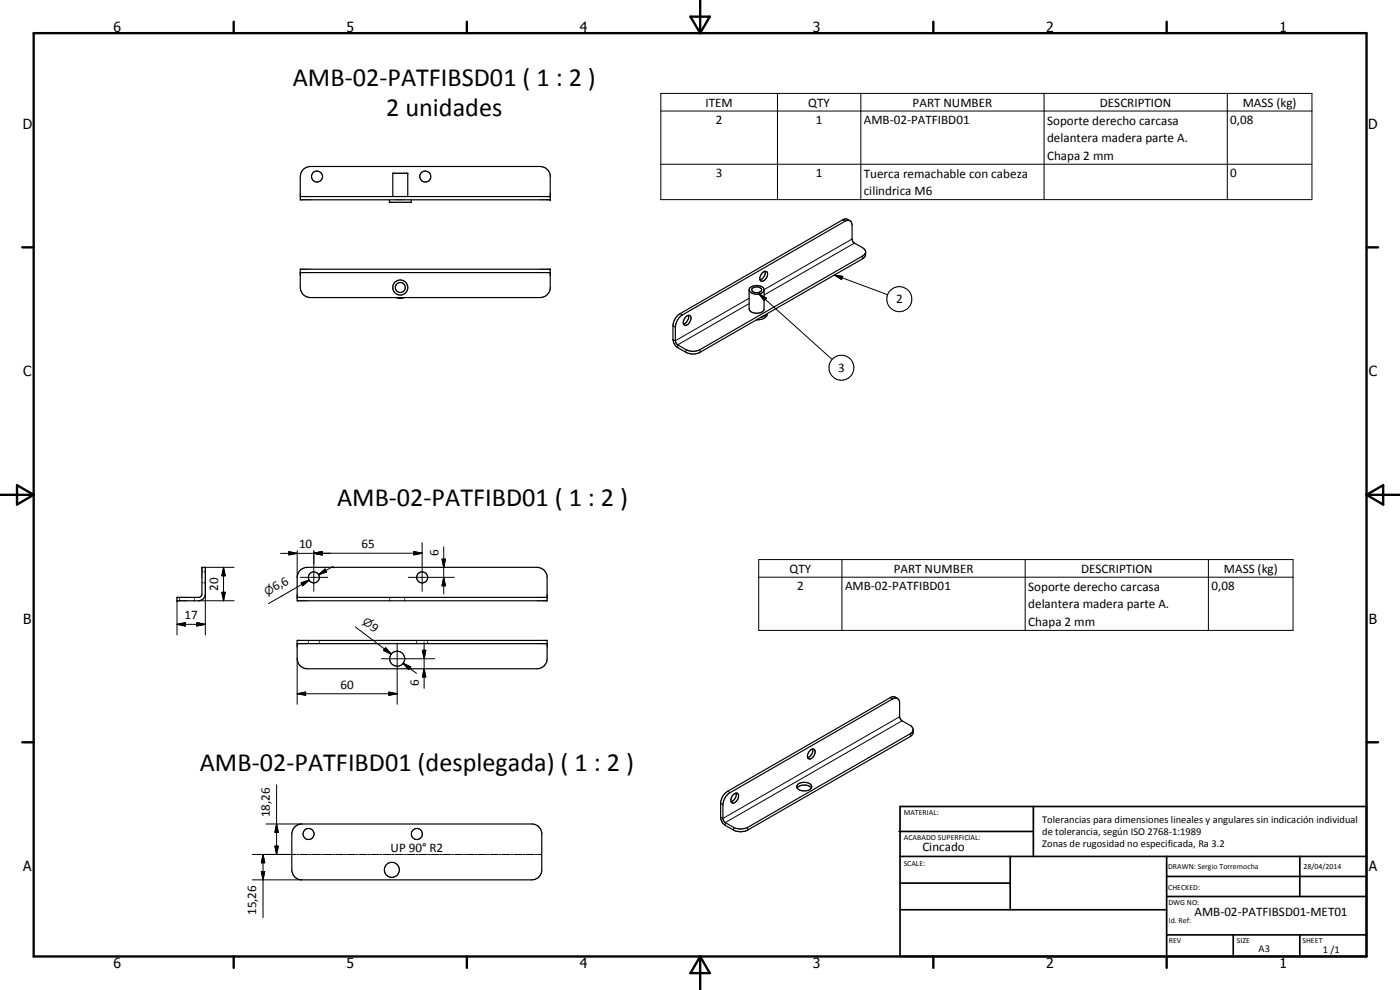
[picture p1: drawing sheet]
<svg xmlns="http://www.w3.org/2000/svg" width="420mm" height="297mm" viewBox="0 0 420 297" stroke-linecap="round" stroke-linejoin="round" font-family="sans-serif">
<g fill="#000">
<circle cx="122.4" cy="52" r=".18"/>
<circle cx="165.1" cy="59" r=".18"/>
<circle cx="165.1" cy="59.9" r=".18"/>
<circle cx="90.1" cy="81.8" r=".18"/>
<circle cx="165.1" cy="81.8" r=".18"/>
<circle cx="165.1" cy="80.8" r=".18"/>
<circle cx="53.1" cy="179.2" r=".18"/>
<circle cx="89.2" cy="179.2" r=".18"/>
<circle cx="164.2" cy="179.2" r=".18"/>
<circle cx="53.1" cy="180.3" r=".18"/>
</g>
<g fill="none" stroke="#000" stroke-width=".35">
<path d="M90.1 59h75M91 50.8l1-.6 1.1-.2h69a3 3 0 0 1 3 2.6v7.3h-75v-6.9l.3-1.2zM116.9 59.9v.8h6.5v-.8M117.9 59v-7h4.5v7M255.1 66.3l.5 .5 .1 .8 .2 4.7 .5 .6 3 1.8 .4 .9M255.1 66.3l-.7-.2-.8 .3-48.8 28.1a4.9 4.9 0 0 0-2.1 3.7l.1 4.7 .4 .5 2.7 1.5a4.5 4.5 0 0 0 4.2 0l48.8-28.1 .6-.6 .3-.6M255.1 66.3l-1.2-.6-1 .3-48.8 28.1a4.6 4.6 0 0 0-2.1 3.6v4.2a3.2 3.2 0 0 0 1.4 2.4l2.5 1.4a4.5 4.5 0 0 0 4.2 0l48.8-28.1 .8-.8 .1-1.2M90.1 80.8h75v5.9a3.1 3.1 0 0 1-3 2.6h-69a3 3 0 0 1-3-3zM90.1 81.8h75M118.9 89.3l1.2 .2 1.3-.2M205.7 95.2a.92 .92 0 0 1 1.4-.5 .92 .92 0 0 1 .2 1.4 1.62 1.62 0 0 1-1.9 1.4l-.3-.5v-.5zM206.6 94.6a2.25 2.25 0 0 1-1.5 2.6"/>
<path d="M224.8 87a2.68 2.68 0 0 0 4.5 .2M225 86.4a2.94 2.94 0 0 1 4.3 .4v6.1a2.77 2.77 0 0 1-4.4 0l-.1-6.1zM225.7 86.6a1.85 1.85 0 0 1 2.9 .4 1.73 1.73 0 0 1-3 0zM229.6 81.4a2.19 2.19 0 0 0-1.5 2.6M229.6 81.4a1.01 1.01 0 0 1 .8 .7 1.01 1.01 0 0 1-.3 1.1 1.41 1.41 0 0 1-1.9 1l-.1-.2M229.6 81.4a2.29 2.29 0 0 1-1.5 2.6M230.1 94.2l-.7 .6-1.1 .4M230.3 94.1h.1M230.3 94.1a2.46 2.46 0 0 1-2.4 1.8l-.9 .1M60.6 170.2h1v8a2.09 2.09 0 0 1-2 2.1h-6.5v-1.1h6.7l.6-.3 .2-.7zM89.2 179.2h75M90.1 171.1l.9-.6 1.2-.3h69a3 3 0 0 1 3 3v7.1h-75v-7.1l.2-1.1z"/>
<path d="M89.2 192.2h75v5.5a3 3 0 0 1-3 3h-69a3 3 0 0 1-3-3zM89.2 193.1h75M269.4 209.6l.6 1.1 .2 4.9 .5 .7 2.8 1.5 .6 1.1M269.4 209.6l-1-.1-.5 .2-48.8 28.1a4.6 4.6 0 0 0-2.2 3.7l.1 4.5 .7 .8 2.5 1.4a4.7 4.7 0 0 0 4.2 0l48.8-28.1 .6-.5 .3-.7M269.4 209.6l-.9-.5-1 .1-49.4 28.4a4.7 4.7 0 0 0-1.8 3.1v4.8a3.1 3.1 0 0 0 1.4 2.1l2.5 1.4a4.5 4.5 0 0 0 4.2 0l49.1-28.2a1.63 1.63 0 0 0 .6-1.9M220 238.5a.93 .93 0 0 1 .8-.5 .93 .93 0 0 1 .8 .4 1.93 1.93 0 0 1-1.9 2.5 1.81 1.81 0 0 1 .3-2.4zM220.9 238a2.25 2.25 0 0 1-1.5 2.5M239.2 236.4a3 3 0 0 1 4.3 0M239.3 235.5a2.89 2.89 0 0 1 4.3 .3 1.88 1.88 0 0 1-2.4 1.5 1.76 1.76 0 0 1-2.1-1.4zM243.9 224.7a2.43 2.43 0 0 0-1.5 2.7M243.9 224.7a.91 .91 0 0 1 .8 .6 .91 .91 0 0 1-.2 .9 1.62 1.62 0 0 1-1.9 1.4l-.2-.2M243.9 224.7a2.28 2.28 0 0 1-1.5 2.6"/>
<path d="M88.5 248.1a2.79 2.79 0 0 1 2.1-.9h69a3 3 0 0 1 3 2.7v11.5a3 3 0 0 1-3 2.6h-69a2.96 2.96 0 0 1-3-3v-10.8l.2-1.1z"/>
<circle cx="95.1" cy="53" r="1.65"/>
<circle cx="127.6" cy="53" r="1.65"/>
<circle cx="120.1" cy="86.3" r="1.51"/>
<circle cx="120.1" cy="86.3" r="2.25"/>
<circle cx="94.2" cy="173.2" r="1.65"/>
<circle cx="126.7" cy="173.2" r="1.65"/>
<circle cx="119.2" cy="197.6" r="2.26"/>
<circle cx="92.6" cy="250.2" r="1.66"/>
<circle cx="125.1" cy="250.2" r="1.66"/>
<circle cx="117.6" cy="261" r="2.25"/>
</g>
<g fill="none" stroke="#000" stroke-width=".3">
<path d="M198.3 28h195.4v31.9h-195.4zM198.3 33.3h195.4M233.3 28v31.9M258.3 28v31.9M313.3 28v31.9M368.3 28v31.9M198.3 49.3h195.4M252.9 66l.7 .4M255.7 71.7l-26.4 15.2M256.4 72.9l-27.1 15.6M258.9 76.8v.8M202 97.7l.7 .5"/>
<path d="M204.1 94.1l.7 .4M224.8 91.1l-21.4 12.4v.8M224.8 89.5l-22.1 12.7-.7-.3M227.8 88.2l2.2 1.3-.6 .7zM227.8 88.2l21.9 19.6M250.4 82.5l2.5 .4-.4 1zM250.4 82.5l16 5.9M205.9 104.9v.8M210.1 104.9v.8M53.9 179.2v.4M53.9 179.9v.4M58.4 179.2v.4"/>
<path d="M58.4 179.9v.4M60.6 174.9h.3M60.6 171.6h.3M61.3 174.9h.3M61.3 171.6h.3M61.6 173.2v17.3M61.6 170.2h8.7M66.6 177.7h1l-.5 2.6zM67.1 170.2l.5 2.6h-1zM67.1 170.2v10.1M84.2 166h15M86.7 165.5l2.5 .5-2.5 .5z"/>
<path d="M89.2 165.3v7.9M90.1 173.2h8.2M90.4 174.9l2.4-.8-2 1.7zM92.8 174.1l-2.2 1.2M92.8 174.1l-12.3 7M94.2 166l2.5-.5v1zM94.2 165.3v12.1M95.6 172.4l2-1.7 .4 .9zM100 169.9l-4.4 2.5M117 179.2v.4M117 179.9v.4M121.4 179.2v.4"/>
<path d="M121.4 179.9v.4M122.5 173.2h13.8M124.2 165.5l2.5 .5-2.5 .5zM126.7 162.8v14.6M126.7 166h-32.5l2.5 .5M132.7 167.8h1l-.5 2.4zM133.2 173.2l.5 2.6h-1zM133.2 164.1v14.1M227.7 167.9h160.4v21.2h-160.4zM227.7 173.2h160.4M252.7 167.9v21.2M307.7 167.9v21.2"/>
<path d="M362.7 167.9v21.2M53.1 187.3l2.5-.5v1zM53.1 187.3h8.5M53.1 180.3v10.2M59.1 186.8l2.5 .5-2.5 .5zM59.6 180.3h10.7M89.2 197.7v13.6M92.5 192.2v.2M92.5 192.8v.3M95.8 192.2v.2M95.8 192.8v.3M106.7 188.1l10.7 8.2"/>
<path d="M114.5 197.7h16M115.4 194.8l2 1.5M115.7 194.4l1.7 1.9-2.3-1.1zM119.2 192.9v18.4M121 199l2.3 1.1-.6 .8zM121 199l4 3M125 192.2v.2M125 192.8v.3M126.8 195.1h1l-.5 2.6zM127.3 192.7v13.8M128.3 192.2v.2M128.3 192.8v.3"/>
<path d="M89.2 208.2l2.5-.6v1zM89.2 208.2h30M116.7 207.6l2.5 .6-2.5 .4zM127.3 200.7l.5 2.4h-1zM267.2 209.3l.7 .4M270 215.1l-53.1 30.5-.6-.4M270.7 216.3l-53 30.5v.8M83 235.5v20.9M218.4 237.4l.7 .4M273.2 220.1v.9M75.8 256.4h13M78.9 256.4l.5 2.5h-1z"/>
<path d="M78.9 256.4v18.9M79.8 247.2h10.8M82.5 253.9h1l-.5 2.5zM83 247.2l.5 2.5h-1zM89.1 256.4h.6M90 256.4h2.4M92.7 256.4h.5M93.5 256.4h2.4M96.2 256.4h.6M97.1 256.4h2.4M99.8 256.4h.6M100.7 256.4h2.4"/>
<path d="M103.4 256.4h.6M104.3 256.4h2.3M107 256.4h.5M107.9 256.4h2.3M110.5 256.4h.6M111.4 256.4h2.4M114.1 256.4h.6M115 256.4h2.4M117.7 256.4h.6M118.6 256.4h2.3M121.2 256.4h.6M122.1 256.4h2.4"/>
<path d="M124.8 256.4h.6M125.7 256.4h2.4M128.3 256.4h.7M129.3 256.4h2.3M131.9 256.4h.6M132.8 256.4h2.4M135.5 256.4h.6M136.4 256.4h2.4M139.1 256.4h.6M140 256.4h2.4M142.7 256.4h.5M143.5 256.4h2.5"/>
<path d="M146.2 256.4h.6M147.1 256.4h2.4M149.8 256.4h.6M150.7 256.4h2.4M153.4 256.4h.6M154.3 256.4h2.3M156.9 256.4h.7M157.8 256.4h2.4M160.5 256.4h.6M161.4 256.4h1.2M216.3 241.1l.6 .4M220.2 248.2v.8"/>
<path d="M224.4 248.2v.8M75.8 264h14.8M78.4 261.5h1l-.5 2.5z"/>
<circle cx="269.9" cy="89.8" r="3.8"/>
<circle cx="252.5" cy="110.3" r="3.8"/>
</g>
<g fill="none" stroke="#000" stroke-width=".71">
<path d="M10.1 9.9h400v277.1h-400zM70.1 6.5v3.4M140.1 6.5v3.4M207.2 5h5.8l-2.9 4.9zM210.1 0v9.9M280.1 6.5v3.4M350.1 6.5v3.4M6.7 74.2h3.4M410.1 74.2h3.5M.1 148.5h10M5.1 145.6l5 2.9-5 2.9zM410.1 148.5h10"/>
<path d="M410.1 148.5l5-2.9v5.8zM6.7 222.7h3.4M410.1 222.7h3.5M70.1 287v3.4M140.1 287v3.4M210.1 287v10M210.1 287l2.9 5h-5.8zM280.1 287v3.4M350.1 287v3.4"/>
</g>
<g fill="none" stroke="#000" stroke-width=".51">
<path d="M269.8 249.5h40.3M270.1 242h140v45h-140zM270.1 257h140M303.2 257v16M310.1 242v15M350.1 257v30M390.1 257v12M270.1 265h33.1M270.1 273h80M350.1 269h60M350.1 263h60M350.1 280.5h60"/>
<path d="M370.1 280.5v6.5M390.1 280.5v6.5"/>
</g>
<g fill="#000">
<path d="M227.8 88.2l2.2 1.3-.6 .7zM250.4 82.5l2.5 .4-.4 1zM66.6 177.7h1l-.5 2.6zM67.1 170.2l.5 2.6h-1zM86.7 165.5l2.5 .5-2.5 .5zM90.4 174.9l2.4-.8-2 1.7zM94.2 166l2.5-.5v1zM95.6 172.4l2-1.7 .4 .9zM124.2 165.5l2.5 .5-2.5 .5zM132.7 167.8h1l-.5 2.4zM133.2 173.2l.5 2.6h-1zM53.1 187.3l2.5-.5v1z"/>
<path d="M59.1 186.8l2.5 .5-2.5 .5zM115.7 194.4l1.7 1.9-2.3-1.1zM126.8 195.1h1l-.5 2.6zM89.2 208.2l2.5-.6v1zM116.7 207.6l2.5 .6-2.5 .4zM121 199l2.3 1.1-.6 .8zM127.3 200.7l.5 2.4h-1zM78.9 256.4l.5 2.5h-1zM82.5 253.9h1l-.5 2.5zM83 247.2l.5 2.5h-1zM78.4 261.5h1l-.5 2.5z"/>
</g>
<g font-size="7.9">
<text x="87.9" y="25.9">AMB-02-PATFIBSD01 ( 1 : 2 )</text>
<text x="115.9" y="34.8">2 unidades</text>
<text x="101.2" y="151.7">AMB-02-PATFIBD01 ( 1 : 2 )</text>
<text x="60" y="231.3">AMB-02-PATFIBD01 (desplegada) ( 1 : 2 )</text>
</g>
<g font-size="4.2">
<text x="34" y="9.6">6</text>
<text x="104" y="9.6">5</text>
<text x="174" y="9.6">4</text>
<text x="244" y="9.6">3</text>
<text x="314" y="9.6">2</text>
<text x="384" y="9.6">1</text>
<text x="6.8" y="38.7">D</text>
<text x="410.6" y="38.7">D</text>
<text x="7" y="112.9">C</text>
<text x="410.8" y="112.9">C</text>
<text x="7" y="187.1">B</text>
<text x="410.8" y="187.1">B</text>
<text x="7" y="261.4">A</text>
<text x="410.8" y="261.4">A</text>
<text x="34" y="290.4">6</text>
<text x="104" y="290.4">5</text>
<text x="174" y="290.4">4</text>
<text x="244" y="290.4">3</text>
<text x="314" y="290.4">2</text>
<text x="384" y="290.4">1</text>
</g>
<g font-size="3.9">
<text x="211.7" y="32">ITEM</text>
<text x="242.6" y="32">QTY</text>
<text x="273.9" y="32">PART NUMBER</text>
<text x="330.1" y="32">DESCRIPTION</text>
<text x="372.9" y="32.1">MASS (kg)</text>
<text x="214.8" y="37.3">2</text>
<text x="244.8" y="37.3">1</text>
<text x="259.2" y="37.3">AMB-02-PATFIBD01</text>
<text x="314.2" y="37.4">Soporte derecho carcasa</text>
<text x="369.2" y="37.3">0,08</text>
<text x="314.2" y="42.7">delantera madera parte A.</text>
<text x="314.2" y="48">Chapa 2 mm</text>
<text x="214.8" y="53.3">3</text>
<text x="244.8" y="53.2">1</text>
<text x="259.2" y="53.3">Tuerca remachable con cabeza</text>
<text x="369.2" y="53.3">0</text>
<text x="259.2" y="58.6">cilindrica M6</text>
<text x="268.9" y="91.1">2</text>
<text x="251.5" y="111.6">3</text>
<text x="89.7" y="164.5">10</text>
<text x="108.5" y="164.5">65</text>
<text x="131.6" y="166.8" transform="rotate(-90 131.6 166.8)">6</text>
<text x="236.9" y="171.8">QTY</text>
<text x="268.2" y="171.8">PART NUMBER</text>
<text x="324.4" y="171.8">DESCRIPTION</text>
<text x="367.3" y="171.9">MASS (kg)</text>
<text x="65.5" y="177.2" transform="rotate(-90 65.5 177.2)">20</text>
<text x="82.6" y="177.5" transform="rotate(-30 82.6 177.5)">6,6</text>
<text x="239.2" y="177.1">2</text>
<text x="253.6" y="177.1">AMB-02-PATFIBD01</text>
<text x="308.6" y="177.2">Soporte derecho carcasa</text>
<text x="363.6" y="177.1">0,08</text>
<text x="55.4" y="185.8">17</text>
<text x="308.6" y="182.5">delantera madera parte A.</text>
<text x="110.9" y="188.6" transform="rotate(37 110.9 188.6)">9</text>
<text x="308.6" y="187.8">Chapa 2 mm</text>
<text x="102.2" y="206.6">60</text>
<text x="125.7" y="205.8" transform="rotate(-90 125.7 205.8)">6</text>
<text x="81" y="245.2" transform="rotate(-90 81 245.2)">18,26</text>
<text x="117.2" y="255.6">UP 90° R2</text>
<text x="276.8" y="255.4">Cincado</text>
<text x="76.9" y="274.6" transform="rotate(-90 76.9 274.6)">15,26</text>
<text x="358.5" y="275">AMB-02-PATFIBSD01-MET01</text>
</g>
<g font-size="3.3">
<text x="80.2" y="178.9" transform="rotate(-30 80.2 178.9)">n</text>
<text x="108.6" y="186.9" transform="rotate(37 108.6 186.9)">n</text>
</g>
<g font-size="3.1">
<text x="312.7" y="246.8">Tolerancias para dimensiones lineales y angulares sin indicación individual</text>
<text x="312.7" y="250.4">de tolerancia, según ISO 2768-1:1989</text>
<text x="312.7" y="254">Zonas de rugosidad no especificada, Ra 3.2</text>
<text x="377.7" y="285.6">A3</text>
<text x="397" y="285.9">1 /1</text>
</g>
<g font-size="2.4">
<text x="271.2" y="244.4">MATERIAL:</text>
<text x="271.3" y="252">ACABADO SUPERFICIAL:</text>
<text x="271.2" y="259.7">SCALE:</text>
<text x="350.6" y="260.8">DRAWN: Sergio Torremocha</text>
<text x="391.2" y="260.6">28/04/2014</text>
<text x="350.6" y="267">CHECKED:</text>
<text x="350.6" y="271.4">DWG NO:</text>
<text x="350.8" y="276.9">Id. Ref:</text>
<text x="350.8" y="282.8">REV</text>
<text x="371.2" y="282.9">SIZE</text>
<text x="390.9" y="282.9">SHEET</text>
</g>
</svg>
